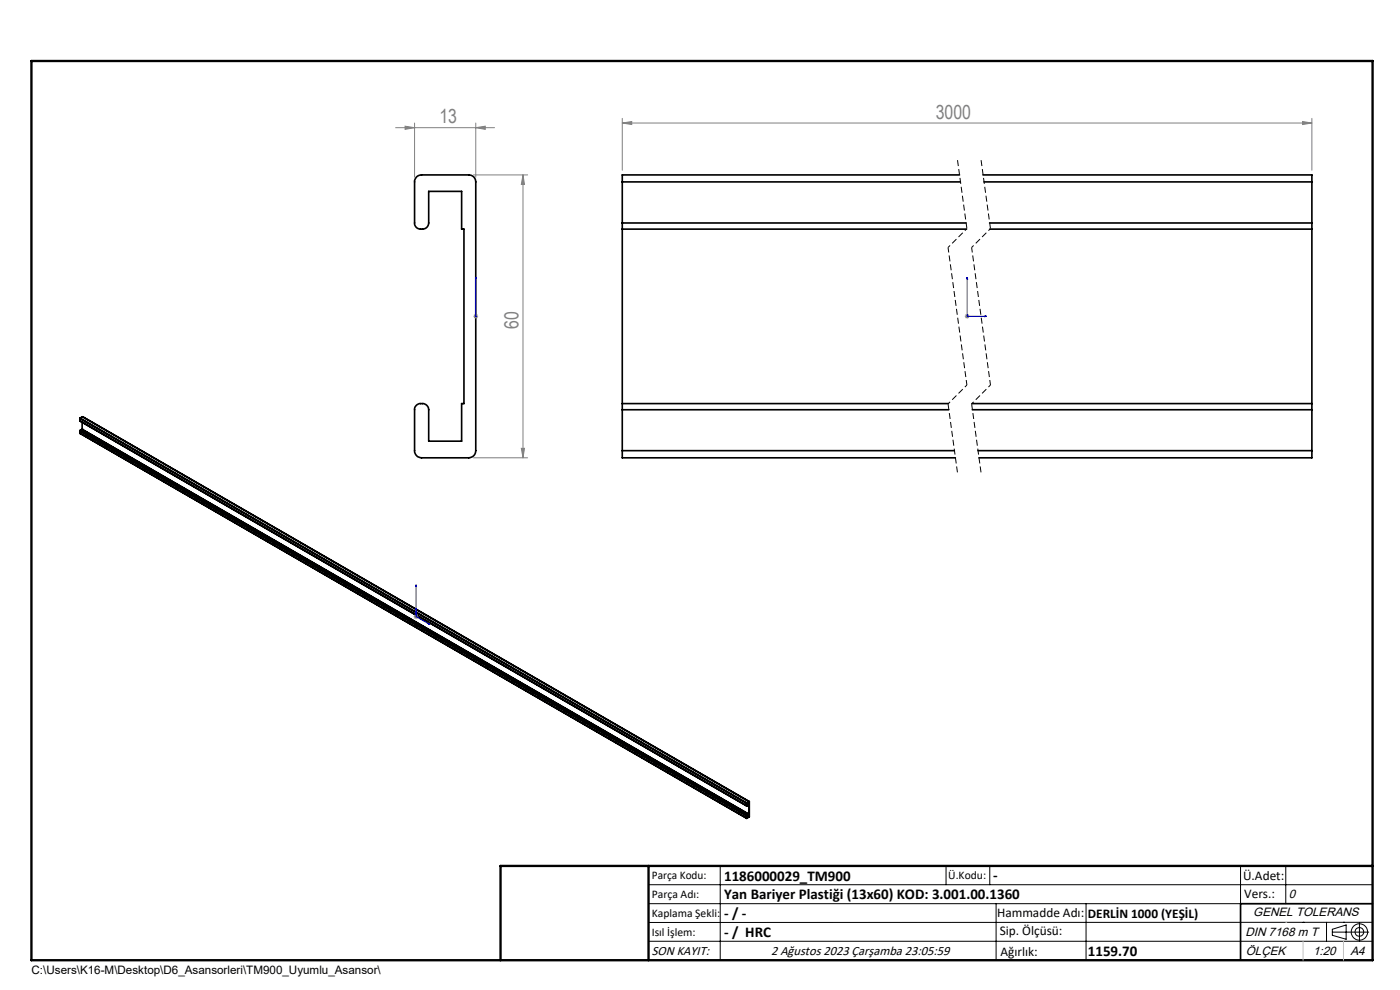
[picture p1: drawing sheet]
<svg xmlns="http://www.w3.org/2000/svg" width="297mm" height="210mm" viewBox="0 0 297 210" stroke-linecap="round" stroke-linejoin="round" font-family="sans-serif">
<g fill="none" stroke="#000" stroke-width=".35">
<path d="M88.4 37.5l.5-.3 .5-.1h10a1.45 1.45 0 0 1 1.5 1.5v57a1.51 1.51 0 0 1-1.5 1.5h-10a1.51 1.51 0 0 1-1.5-1.5v-8.7a1.51 1.51 0 0 1 1.5-1.3 1.51 1.51 0 0 1 1.5 1.3v6.7h7v-8h.5v-37h-.5v-8h-7v6.7a1.51 1.51 0 0 1-1.5 1.3 1.51 1.51 0 0 1-1.5-1.3v-9zM132 38.6h71.7M132 38.6v8.7M203.6 37.1h-71.6v1.5M208.5 37.1h69.8v1.5M208.7 38.6h69.6M278.3 38.6v8.7M132 47.3v1.3M132 48.6h73M132 47.3h72.9M132 48.6v37M209.9 47.3h68.4"/>
<path d="M210 48.6h68.3M278.3 47.3v1.3M278.3 48.6v37M16.9 89.3h.1M16.9 91.9h.1M16.9 89.3l141.5 81.6M16.9 91.9l141.5 81.7M16.9 88.8l141.5 81.6M16.9 88.8v.5M16.9 91.4v.5M16.9 91.4l141.5 81.7M17 88.7l-.1 .1"/>
<path d="M17 91.3l-.1 .1M17 88.7l141.4 81.6M17 91.3l141.4 81.7M17 91.3l141.8 81.9M17 91.3h.1M17.4 91.1h.1M17.4 91.1l141.5 81.6M17.4 89.6v1.9M17.5 88.4h.1M17.5 88.4l141.5 81.6M17.5 88.4l-.5 .3M132 85.6v1.3"/>
<path d="M132 95.6v1.5h70.7M132 85.6h69.2M132 86.9h69.3M132 95.6h70.5M132 86.9v8.7M206.2 85.6h72.1M206.3 86.9h72M207.5 95.6h70.8M278.3 85.6v1.3M278.3 95.6v1.5h-70.6M278.3 86.9v8.7M158.4 170.4v.5"/>
<path d="M158.4 173.1v.5M158.4 170.3v.1M158.4 170.9l.1-.4 .3-.2v2.9M158.4 170.9h.1M158.4 170.3l.6-.3v3.3l-.6 .3M158.4 173v.1M158.4 173h.1M158.4 173l.1 .3 .3-.1M158.5 170.5l.3 .2M158.8 172.7h.1M158.8 170.7h.1M291.2 191.7h-28v12"/>
</g>
<g fill="none" stroke="#000" stroke-width=".21">
<path d="M137.6 187.7h153.6M137.6 191.7h153.6M137.6 199.7h153.6M152.8 183.7v20M200.7 183.7v4M210 183.7v4M211.3 191.7v12M230.4 191.7v12M263.2 183.7v20M272.8 183.7v8M276.4 195.6h.1M281.4 195.6v4.1"/>
<path d="M282.6 197.7h7.8M282.6 197.1l3-.9v3l-3-.8zM285 195.6h.1M288.4 195.8v3.8M291.2 195.6l-153.6 .1"/>
<circle cx="288.4" cy="197.7" r="1.74"/>
<circle cx="288.4" cy="197.7" r=".93"/>
</g>
<path d="M100.9 58.8v.4v-.4M100.9 58.8v8.3M205.2 58.8v8.3h4.1M205.2 58.8l.1 .4h-.2zM100.9 67v.2zM100.9 67.1h.1M208.9 67l.4 .1-.4 .1zM88.3 124v6.8l2.9 1.7M88.3 124v.4l-.1-.1zM90.9 132.2l.3 .3-.3-.1z" fill="none" stroke="#00f" stroke-width=".21"/>
<g fill="none" stroke="#808080" stroke-width=".21">
<path d="M83.9 27.1h21M85.9 26.8l2 .3-2 .3zM87.9 26.1v11.5M100.4 37.1h11.5M100.9 27.1l2-.3v.6zM100.9 26.1v11.5M110.9 37.1l.4 2h-.7zM110.9 37.1v60M132 26.1l2-.3v.6zM132 25.1v11M132 26.1h146.3M276.3 25.8l2 .3-2 .3z"/>
<path d="M278.3 25.1v11M100.4 67.1h1M100.6 66.7l.7 .7M100.9 66.6v1M101.3 66.7l-.7 .7M204.7 67.1h1M204.8 66.7l.7 .7M205.2 66.6v1M205.5 66.7l-.7 .7M100.4 97.1h11.5M110.6 95.1h.7l-.4 2zM87.8 130.8h1"/>
<path d="M87.9 130.4l.7 .8M88.3 130.3v1M88.6 130.4l-.7 .8"/>
</g>
<path d="M203.1 33.9l2 14.6M208.1 33.9l2 14.6M201.1 85.7l2 14.6M206.1 85.7l2 14.6" fill="none" stroke="#000" stroke-width=".21" stroke-dasharray="1.3 .6" stroke-dashoffset="-.1" stroke-linecap="butt"/>
<path d="M205.1 48.5l-4 4M210.1 48.5l-4 4M205.1 81.7l-4 4M210.1 81.7l-4 4" fill="none" stroke="#000" stroke-width=".21" stroke-dasharray="1.3 .6" stroke-dashoffset=".7" stroke-linecap="butt"/>
<path d="M201.1 52.5l4 29.2M206.1 52.5l4 29.2" fill="none" stroke="#000" stroke-width=".21" stroke-dasharray="1.3 .6" stroke-dashoffset=".2" stroke-linecap="butt"/>
<path d="M106.2 203.7h185" fill="none" stroke="#000" stroke-width=".25"/>
<path d="M6.7 12.9h284.5v190.8h-284.5zM137.6 183.7v20M291.2 183.7h-185v20" fill="none" stroke="#000" stroke-width=".5"/>
<path d="M272.8 195.6h.1M276.4 199.7v4M285 199.7v4" fill="none" stroke="#c0c0c0" stroke-width=".21"/>
<g fill="#00f">
<path d="M100.9 67v.2zM100.9 58.8v.4z"/>
<path d="M90.9 132.2l.3 .3-.3-.1zM88.3 124v.4l-.1-.1z"/>
<path d="M208.9 67l.4 .1-.4 .1zM205.2 58.8l.1 .4h-.2z"/>
</g>
<g fill="#808080">
<path d="M85.9 26.8l2 .3-2 .3zM100.9 27.1l2-.3v.6zM132 26.1l2-.3v.6zM276.3 25.8l2 .3-2 .3z"/>
<path d="M110.9 37.1l.4 2h-.7zM110.6 95.1h.7l-.4 2z"/>
</g>
<g font-size="4.1" fill="#808080">
<text x="93.2" y="26.2">13</text>
<text x="198.5" y="25.2">3000</text>
<text x="110" y="69.7" transform="rotate(-90 110 69.7)">60</text>
</g>
<g font-size="3.2">
<text x="153.6" y="186.8">1186000029_TM900</text>
<text x="153.6" y="190.8">Yan Bariyer Plastiği (13x60) KOD: 3.001.00.1360</text>
<text x="210.7" y="186.6">-</text>
<text x="153.6" y="194.8">- / -</text>
<text x="153.6" y="198.8">- / HRC</text>
<text x="230.8" y="202.8">1159.70</text>
</g>
<g font-size="2.8">
<text x="263.7" y="186.7">Ü.Adet:</text>
<text x="263.9" y="190.5">Vers.:</text>
<text x="211.5" y="194.5">Hammadde Adı:</text>
<text x="230.8" y="194.7">DERLİN 1000 (YEŞİL)</text>
<text x="138.3" y="202.6">SON KAYIT:</text>
<text x="163.6" y="202.6">2 Ağustos 2023 Çarşamba 23:05:59</text>
<text x="212.1" y="198.4">Sip. Ölçüsü:</text>
<text x="212.2" y="202.7">Ağırlık:</text>
</g>
<g font-size="2.6">
<text x="273.4" y="190.4">0</text>
<text x="265.9" y="194.4">GENEL TOLERANS</text>
<text x="264.2" y="198.5">DIN 7168 m T</text>
<text x="264.3" y="202.6">ÖLÇEK</text>
<text x="278.5" y="202.6">1:20</text>
<text x="286.5" y="202.6">A4</text>
</g>
<g font-size="2.5">
<text x="138.3" y="186.4">Parça Kodu:</text>
<text x="138.3" y="190.5">Parça Adı:</text>
<text x="201.2" y="186.5">Ü.Kodu:</text>
<text x="138.3" y="194.5">Kaplama Şekli:</text>
<text x="138.3" y="198.6">Isıl İşlem:</text>
<text x="6.7" y="206.7">C:\Users\K16-M\Desktop\D6_Asansorleri\TM900_Uyumlu_Asansor\</text>
</g>
</svg>
